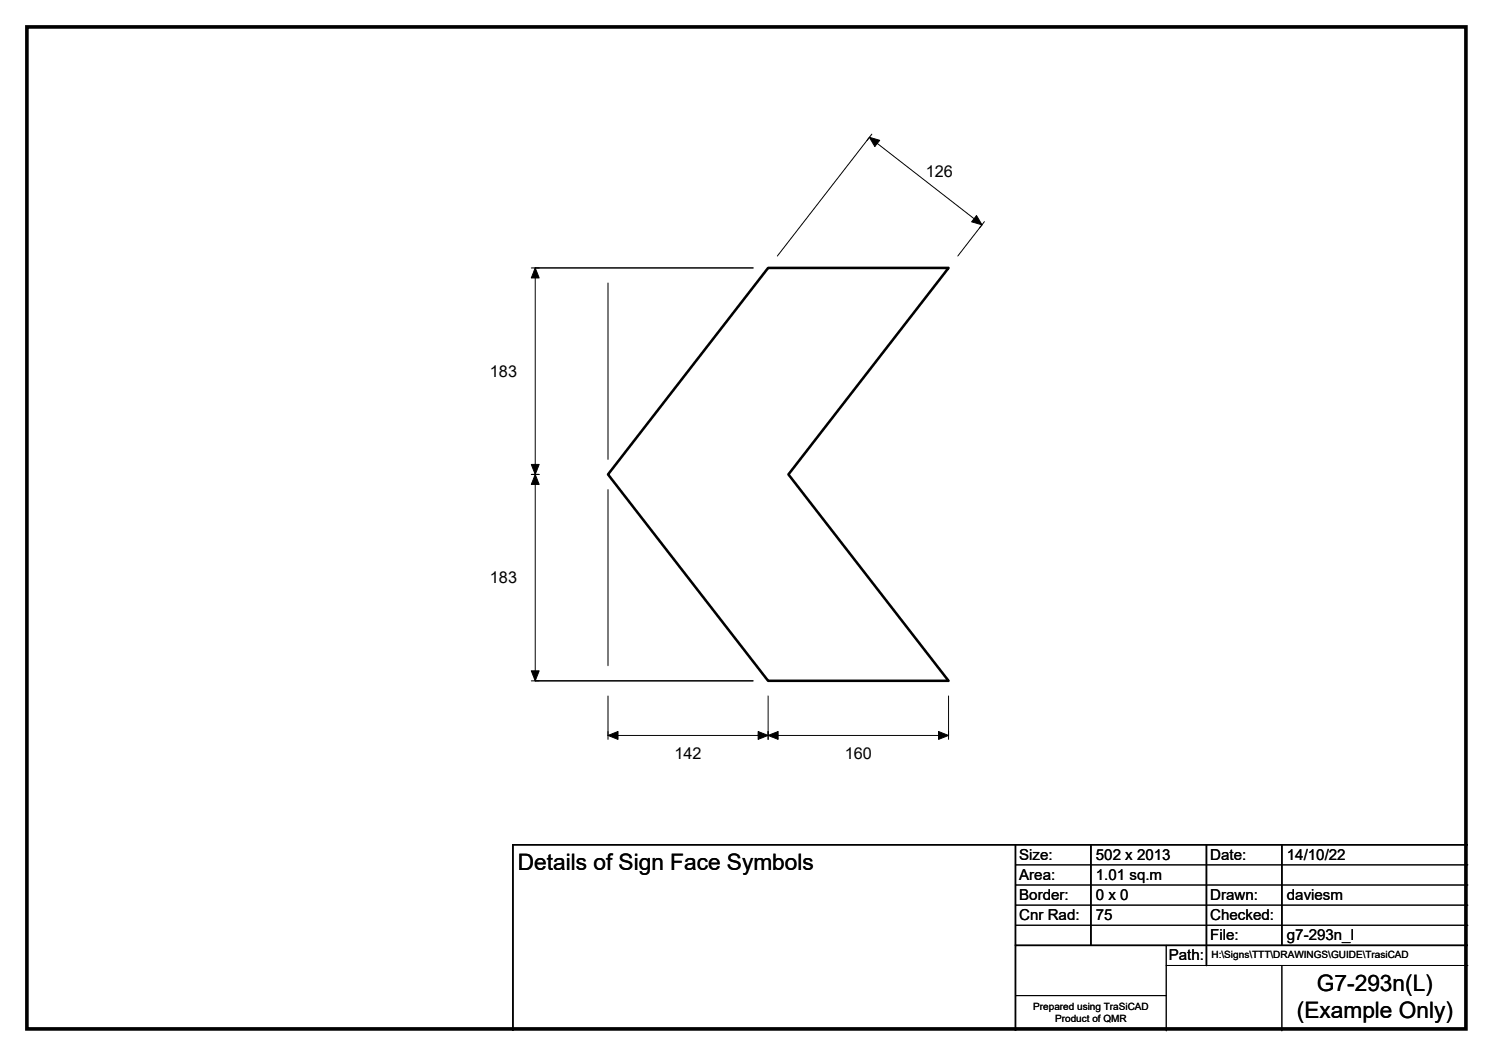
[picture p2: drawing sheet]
<svg xmlns="http://www.w3.org/2000/svg" width="297mm" height="210mm" viewBox="0 0 297 210" stroke-linecap="round" stroke-linejoin="round" font-family="sans-serif">
<path d="M106.5 53.3h43.3M106.5 135.4h43.3M202 168v37M217 168v20M240 168v24M255 168v20M292 168h-190v37M202 188h90" fill="none" stroke="#000" stroke-width=".3"/>
<g fill="none" stroke="#000" stroke-width=".2">
<path d="M173.5 26.7l-1 1.2M105.7 53.3h1.6M106.5 53.3v82.1M121 56.3v35M154.7 50.9l18.3-23.6 22.4 17.4-4.8 6.2M195.9 44.1l-1 1.2M105.7 94.3h1.6M121 97.3v35.1M105.7 135.4h1.6M121 138.4v8.6M152.8 138.4v8.6M188.7 138.4v8.6"/>
<path d="M121 146.2h67.7M202 172h90M202 176h90M202 180h90M202 184h90M202 198h30M232 192h60M232 188v17M255 192v13"/>
</g>
<path d="M173 27.3l2 .6-.9 1.2zM106.5 53.3l.8 2h-1.6zM194.3 42.9l1.1 1.8-2.1-.6zM105.7 92.4h1.6l-.8 1.9zM106.5 94.3l.8 2h-1.6zM105.7 133.4h1.6l-.8 2zM121 146.2l2-.7v1.5zM152.8 146.2l2-.7v1.5zM150.8 145.5l2 .7-2 .8zM186.7 145.5l2 .7-2 .8z" fill="#000" stroke="#000" stroke-width=".2"/>
<path d="M152.8 53.3h35.9l-31.8 41 31.8 41.1h-35.9l-31.8-41.1z" fill="none" stroke="#000" stroke-width=".51"/>
<path d="M5.4 5.4h286.3v199.2h-286.3z" fill="none" stroke="#000" stroke-width=".72"/>
<g font-size="4.5">
<text x="103" y="173">Details of Sign Face Symbols</text>
<text x="262" y="197.1">G7-293n(L)</text>
<text x="258" y="202.5">(Example Only)</text>
</g>
<g font-size="3.2">
<text x="184.2" y="35.3">126</text>
<text x="97.5" y="74.9">183</text>
<text x="97.5" y="116">183</text>
<text x="134.2" y="150.9">142</text>
<text x="168.1" y="150.9">160</text>
</g>
<g font-size="3">
<text x="202.8" y="170.9">Size:</text>
<text x="218" y="170.9">502 x 2013</text>
<text x="240.8" y="170.9">Date:</text>
<text x="256" y="170.9">14/10/22</text>
<text x="202.8" y="174.9">Area:</text>
<text x="202.8" y="178.9">Border:</text>
<text x="218" y="174.9">1.01 sq.m</text>
<text x="218" y="178.9">0 x 0</text>
<text x="240.8" y="178.9">Drawn:</text>
<text x="256" y="178.9">daviesm</text>
<text x="202.8" y="182.9">Cnr Rad:</text>
<text x="218" y="182.9">75</text>
<text x="240.8" y="182.9">Checked:</text>
<text x="232.5" y="190.9">Path:</text>
<text x="240.8" y="186.9">File:</text>
<text x="256" y="186.9">g7-293n_l</text>
</g>
<g font-size="2">
<text x="241" y="190.5">H:\Signs\TTT\DRAWINGS\GUIDE\TrasiCAD</text>
<text x="205.6" y="200.8">Prepared using TraSiCAD</text>
<text x="209.9" y="203.2">Product of QMR</text>
</g>
</svg>
